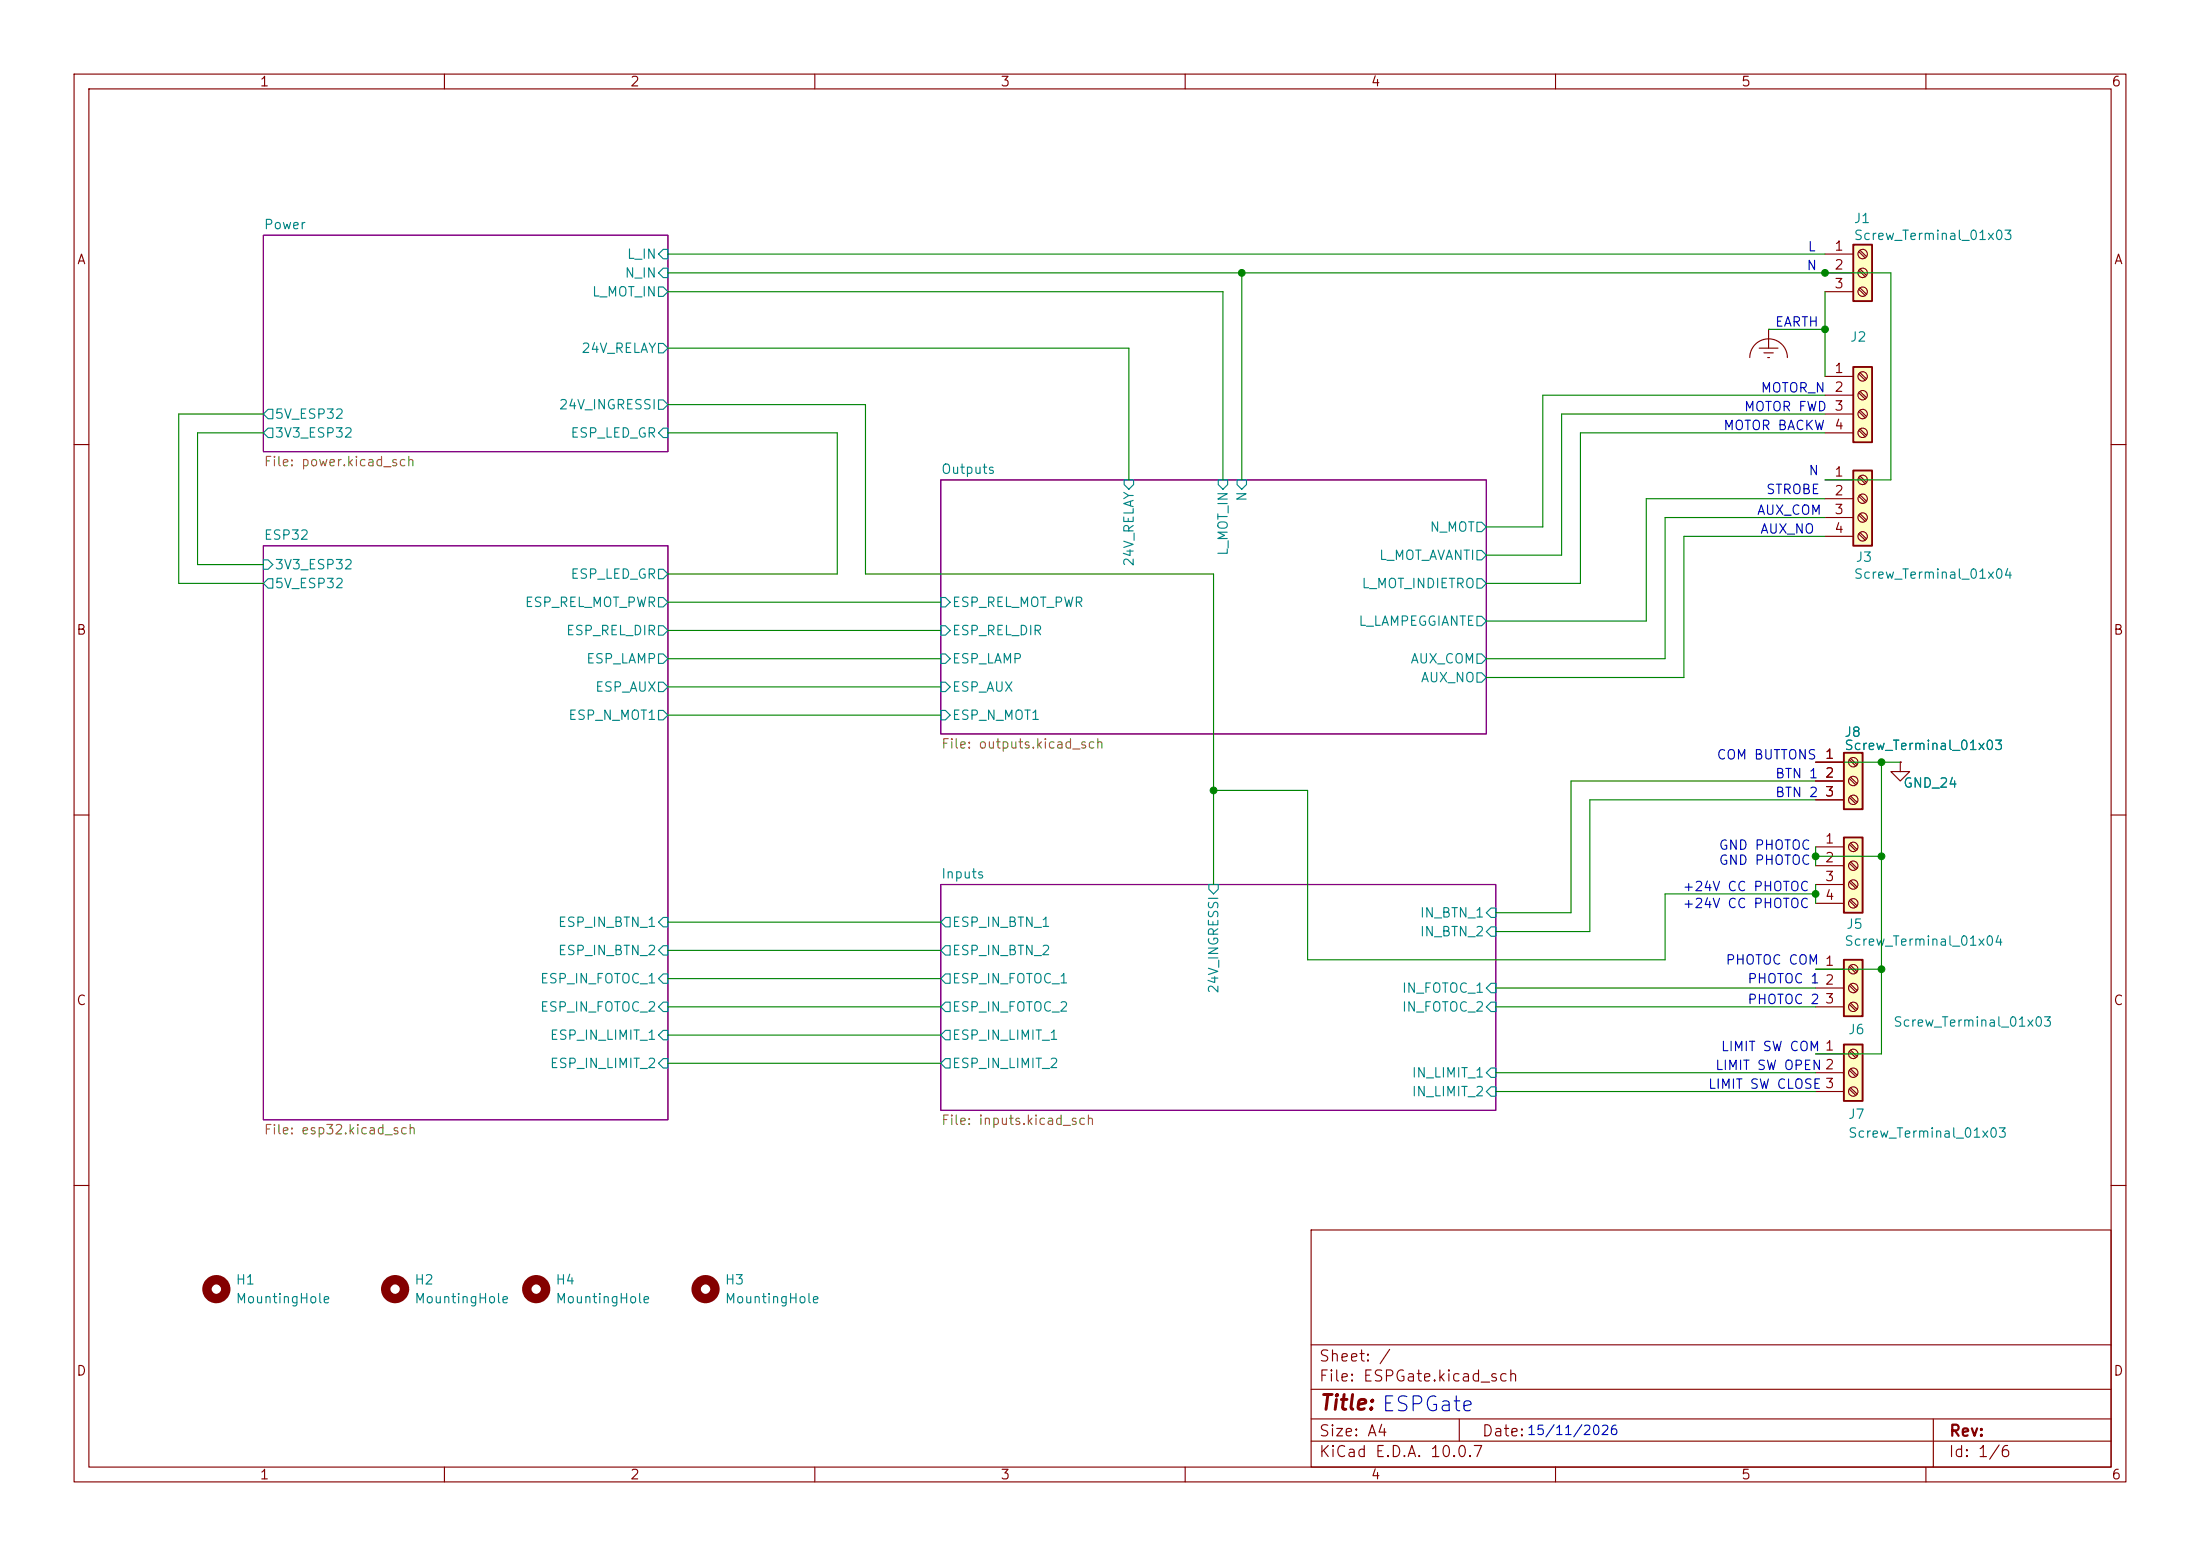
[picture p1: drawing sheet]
(kicad_sch
 (version 20260306)
 (generator "eeschema")
 (generator_version "10.0")
 (paper "A4")
 (lib_symbols
  (symbol "Connector:Screw_Terminal_01x03"
   (pin_names
    (offset 1.016) (hide yes)) (exclude_from_sim no) (in_bom yes) (on_board yes)
   (in_pos_files yes)
   (duplicate_pin_numbers_are_jumpers no)
   (property "Reference" "J" (at 0 5.08 0) (show_name no) (do_not_autoplace no) (effects (font (size 1.27 1.27))))
   (property "Value" "Screw_Terminal_01x03" (at 0 -5.08 0) (show_name no) (do_not_autoplace no) (effects (font (size 1.27 1.27))))
   (property "Footprint" "" (at 0 0 0) (show_name no) (do_not_autoplace no) (hide yes) (effects (font (size 1.27 1.27))))
   (property "Datasheet" "" (at 0 0 0) (show_name no) (do_not_autoplace no) (hide yes) (effects (font (size 1.27 1.27))))
   (property "Description" "Generic screw terminal, single row, 01x03, script generated (kicad-library-utils/schlib/autogen/connector/)" (at 0 0 0) (show_name no) (do_not_autoplace no) (hide yes) (effects (font (size 1.27 1.27))))
   (symbol "Screw_Terminal_01x03_1_1"
    (rectangle (start -1.27 3.81) (end 1.27 -3.81) (stroke (width 0.254) (type default)) (fill (type background)))
    (polyline (pts (xy -0.5334 2.8702) (xy 0.3302 2.032)) (stroke (width 0.1524) (type default)) (fill (type none)))
    (polyline (pts (xy -0.5334 0.3302) (xy 0.3302 -0.508)) (stroke (width 0.1524) (type default)) (fill (type none)))
    (polyline (pts (xy -0.5334 -2.2098) (xy 0.3302 -3.048)) (stroke (width 0.1524) (type default)) (fill (type none)))
    (polyline (pts (xy -0.3556 3.048) (xy 0.508 2.2098)) (stroke (width 0.1524) (type default)) (fill (type none)))
    (polyline (pts (xy -0.3556 0.508) (xy 0.508 -0.3302)) (stroke (width 0.1524) (type default)) (fill (type none)))
    (polyline (pts (xy -0.3556 -2.032) (xy 0.508 -2.8702)) (stroke (width 0.1524) (type default)) (fill (type none)))
    (circle (center 0 2.54) (radius 0.635) (stroke (width 0.1524) (type default)) (fill (type none)))
    (circle (center 0 0) (radius 0.635) (stroke (width 0.1524) (type default)) (fill (type none)))
    (circle (center 0 -2.54) (radius 0.635) (stroke (width 0.1524) (type default)) (fill (type none)))
    (pin passive line (at -5.08 2.54 0) (length 3.81) (name "Pin_1" (effects (font (size 1.27 1.27)))) (number "1" (effects (font (size 1.27 1.27)))))
    (pin passive line (at -5.08 0 0) (length 3.81) (name "Pin_2" (effects (font (size 1.27 1.27)))) (number "2" (effects (font (size 1.27 1.27)))))
    (pin passive line (at -5.08 -2.54 0) (length 3.81) (name "Pin_3" (effects (font (size 1.27 1.27)))) (number "3" (effects (font (size 1.27 1.27))))))
   (embedded_fonts no))
  (symbol "Connector:Screw_Terminal_01x04"
   (pin_names
    (offset 1.016) (hide yes)) (exclude_from_sim no) (in_bom yes) (on_board yes)
   (in_pos_files yes)
   (duplicate_pin_numbers_are_jumpers no)
   (property "Reference" "J" (at 0 5.08 0) (show_name no) (do_not_autoplace no) (effects (font (size 1.27 1.27))))
   (property "Value" "Screw_Terminal_01x04" (at 0 -7.62 0) (show_name no) (do_not_autoplace no) (effects (font (size 1.27 1.27))))
   (property "Footprint" "" (at 0 0 0) (show_name no) (do_not_autoplace no) (hide yes) (effects (font (size 1.27 1.27))))
   (property "Datasheet" "" (at 0 0 0) (show_name no) (do_not_autoplace no) (hide yes) (effects (font (size 1.27 1.27))))
   (property "Description" "Generic screw terminal, single row, 01x04, script generated (kicad-library-utils/schlib/autogen/connector/)" (at 0 0 0) (show_name no) (do_not_autoplace no) (hide yes) (effects (font (size 1.27 1.27))))
   (symbol "Screw_Terminal_01x04_1_1"
    (rectangle (start -1.27 3.81) (end 1.27 -6.35) (stroke (width 0.254) (type default)) (fill (type background)))
    (polyline (pts (xy -0.5334 2.8702) (xy 0.3302 2.032)) (stroke (width 0.1524) (type default)) (fill (type none)))
    (polyline (pts (xy -0.5334 0.3302) (xy 0.3302 -0.508)) (stroke (width 0.1524) (type default)) (fill (type none)))
    (polyline (pts (xy -0.5334 -2.2098) (xy 0.3302 -3.048)) (stroke (width 0.1524) (type default)) (fill (type none)))
    (polyline (pts (xy -0.5334 -4.7498) (xy 0.3302 -5.588)) (stroke (width 0.1524) (type default)) (fill (type none)))
    (polyline (pts (xy -0.3556 3.048) (xy 0.508 2.2098)) (stroke (width 0.1524) (type default)) (fill (type none)))
    (polyline (pts (xy -0.3556 0.508) (xy 0.508 -0.3302)) (stroke (width 0.1524) (type default)) (fill (type none)))
    (polyline (pts (xy -0.3556 -2.032) (xy 0.508 -2.8702)) (stroke (width 0.1524) (type default)) (fill (type none)))
    (polyline (pts (xy -0.3556 -4.572) (xy 0.508 -5.4102)) (stroke (width 0.1524) (type default)) (fill (type none)))
    (circle (center 0 2.54) (radius 0.635) (stroke (width 0.1524) (type default)) (fill (type none)))
    (circle (center 0 0) (radius 0.635) (stroke (width 0.1524) (type default)) (fill (type none)))
    (circle (center 0 -2.54) (radius 0.635) (stroke (width 0.1524) (type default)) (fill (type none)))
    (circle (center 0 -5.08) (radius 0.635) (stroke (width 0.1524) (type default)) (fill (type none)))
    (pin passive line (at -5.08 2.54 0) (length 3.81) (name "Pin_1" (effects (font (size 1.27 1.27)))) (number "1" (effects (font (size 1.27 1.27)))))
    (pin passive line (at -5.08 0 0) (length 3.81) (name "Pin_2" (effects (font (size 1.27 1.27)))) (number "2" (effects (font (size 1.27 1.27)))))
    (pin passive line (at -5.08 -2.54 0) (length 3.81) (name "Pin_3" (effects (font (size 1.27 1.27)))) (number "3" (effects (font (size 1.27 1.27)))))
    (pin passive line (at -5.08 -5.08 0) (length 3.81) (name "Pin_4" (effects (font (size 1.27 1.27)))) (number "4" (effects (font (size 1.27 1.27))))))
   (embedded_fonts no))
  (symbol "Mechanical:MountingHole"
   (pin_names
    (offset 1.016)) (exclude_from_sim no) (in_bom no) (on_board yes)
   (in_pos_files yes)
   (duplicate_pin_numbers_are_jumpers no)
   (property "Reference" "H" (at 0 5.08 0) (show_name no) (do_not_autoplace no) (effects (font (size 1.27 1.27))))
   (property "Value" "MountingHole" (at 0 3.175 0) (show_name no) (do_not_autoplace no) (effects (font (size 1.27 1.27))))
   (property "Footprint" "" (at 0 0 0) (show_name no) (do_not_autoplace no) (hide yes) (effects (font (size 1.27 1.27))))
   (property "Datasheet" "" (at 0 0 0) (show_name no) (do_not_autoplace no) (hide yes) (effects (font (size 1.27 1.27))))
   (property "Description" "Mounting Hole without connection" (at 0 0 0) (show_name no) (do_not_autoplace no) (hide yes) (effects (font (size 1.27 1.27))))
   (symbol "MountingHole_0_1"
    (circle (center 0 0) (radius 1.27) (stroke (width 1.27) (type default)) (fill (type none))))
   (embedded_fonts no))
  (symbol "power:Earth_Clean"
   (power global)
   (pin_numbers (hide yes))
   (pin_names
    (offset 0) (hide yes)) (exclude_from_sim no) (in_bom yes) (on_board yes)
   (in_pos_files yes)
   (duplicate_pin_numbers_are_jumpers no)
   (property "Reference" "#PWR" (at 0 -7.62 0) (show_name no) (do_not_autoplace no) (hide yes) (effects (font (size 1.27 1.27))))
   (property "Value" "Earth_Clean" (at 0 -5.08 0) (show_name no) (do_not_autoplace no) (effects (font (size 1.27 1.27))))
   (property "Footprint" "" (at 0 -1.27 0) (show_name no) (do_not_autoplace no) (hide yes) (effects (font (size 1.27 1.27))))
   (property "Datasheet" "" (at 0 -1.27 0) (show_name no) (do_not_autoplace no) (hide yes) (effects (font (size 1.27 1.27))))
   (property "Description" "Power symbol creates a global label with name \"Earth_Clean\"" (at 0 0 0) (show_name no) (do_not_autoplace no) (hide yes) (effects (font (size 1.27 1.27))))
   (symbol "Earth_Clean_0_1"
    (polyline (pts (xy -0.635 -3.175) (xy 0.635 -3.175)) (stroke (width 0) (type default)) (fill (type none)))
    (polyline (pts (xy -0.127 -3.81) (xy 0.127 -3.81)) (stroke (width 0) (type default)) (fill (type none)))
    (polyline (pts (xy 0 -2.54) (xy 0 0)) (stroke (width 0) (type default)) (fill (type none)))
    (arc (start -2.54 -3.81) (mid 0 -1.281) (end 2.54 -3.81) (stroke (width 0) (type default)) (fill (type none)))
    (polyline (pts (xy 1.27 -2.54) (xy -1.27 -2.54)) (stroke (width 0) (type default)) (fill (type none))))
   (symbol "Earth_Clean_1_1"
    (pin power_in line (at 0 0 270) (length 0) (name "" (effects (font (size 1.27 1.27)))) (number "1" (effects (font (size 1.27 1.27))))))
   (embedded_fonts no))
  (symbol "power:GND"
   (power global)
   (pin_numbers (hide yes))
   (pin_names
    (offset 0) (hide yes)) (exclude_from_sim no) (in_bom yes) (on_board yes)
   (in_pos_files yes)
   (duplicate_pin_numbers_are_jumpers no)
   (property "Reference" "#PWR" (at 0 -6.35 0) (show_name no) (do_not_autoplace no) (hide yes) (effects (font (size 1.27 1.27))))
   (property "Value" "GND" (at 0 -3.81 0) (show_name no) (do_not_autoplace no) (effects (font (size 1.27 1.27))))
   (property "Footprint" "" (at 0 0 0) (show_name no) (do_not_autoplace no) (hide yes) (effects (font (size 1.27 1.27))))
   (property "Datasheet" "" (at 0 0 0) (show_name no) (do_not_autoplace no) (hide yes) (effects (font (size 1.27 1.27))))
   (property "Description" "Power symbol creates a global label with name \"GND\" , ground" (at 0 0 0) (show_name no) (do_not_autoplace no) (hide yes) (effects (font (size 1.27 1.27))))
   (symbol "GND_0_1"
    (polyline (pts (xy 0 0) (xy 0 -1.27) (xy 1.27 -1.27) (xy 0 -2.54) (xy -1.27 -1.27) (xy 0 -1.27)) (stroke (width 0) (type default)) (fill (type none))))
   (symbol "GND_1_1"
    (pin power_in line (at 0 0 270) (length 0) (name "" (effects (font (size 1.27 1.27)))) (number "1" (effects (font (size 1.27 1.27))))))
   (embedded_fonts no)))
 (text "BTN 2"
  (exclude_from_sim no)
  (at 242.57 107.188 0)
  (effects (font (size 1.27 1.27))))
 (text "15/11/2026"
  (exclude_from_sim no)
  (at 212.344 193.294 0)
  (effects (font (size 1.27 1.27))))
 (text "+24V CC PHOTOC"
  (exclude_from_sim no)
  (at 235.712 119.888 0)
  (effects (font (size 1.27 1.27))))
 (text "AUX_NO"
  (exclude_from_sim no)
  (at 241.3 71.628 0)
  (effects (font (size 1.27 1.27))))
 (text "GND PHOTOC"
  (exclude_from_sim no)
  (at 238.252 116.332 0)
  (effects (font (size 1.27 1.27))))
 (text "PHOTOC COM"
  (exclude_from_sim no)
  (at 239.268 129.794 0)
  (effects (font (size 1.27 1.27))))
 (text "+24V CC PHOTOC"
  (exclude_from_sim no)
  (at 235.712 122.174 0)
  (effects (font (size 1.27 1.27))))
 (text "N"
  (exclude_from_sim no)
  (at 244.856 63.754 0)
  (effects (font (size 1.27 1.27))))
 (text "STROBE"
  (exclude_from_sim no)
  (at 242.062 66.294 0)
  (effects (font (size 1.27 1.27))))
 (text "ESPGate"
  (exclude_from_sim no)
  (at 192.786 189.738 0)
  (effects (font (size 2 2))))
 (text "LIMIT SW OPEN"
  (exclude_from_sim no)
  (at 238.76 144.018 0)
  (effects (font (size 1.27 1.27))))
 (text "GND PHOTOC"
  (exclude_from_sim no)
  (at 238.252 114.3 0)
  (effects (font (size 1.27 1.27))))
 (text "LIMIT SW COM"
  (exclude_from_sim no)
  (at 239.014 141.478 0)
  (effects (font (size 1.27 1.27))))
 (text "L"
  (exclude_from_sim no)
  (at 244.602 33.528 0)
  (effects (font (size 1.27 1.27))))
 (text "PHOTOC 2"
  (exclude_from_sim no)
  (at 240.792 135.128 0)
  (effects (font (size 1.27 1.27))))
 (text "MOTOR BACKW"
  (exclude_from_sim no)
  (at 239.522 57.658 0)
  (effects (font (size 1.27 1.27))))
 (text "BTN 1"
  (exclude_from_sim no)
  (at 242.57 104.648 0)
  (effects (font (size 1.27 1.27))))
 (text "MOTOR_N"
  (exclude_from_sim no)
  (at 242.062 52.578 0)
  (effects (font (size 1.27 1.27))))
 (text "N"
  (exclude_from_sim no)
  (at 244.602 36.068 0)
  (effects (font (size 1.27 1.27))))
 (text "PHOTOC 1"
  (exclude_from_sim no)
  (at 240.792 132.334 0)
  (effects (font (size 1.27 1.27))))
 (text "EARTH"
  (exclude_from_sim no)
  (at 242.57 43.688 0)
  (effects (font (size 1.27 1.27))))
 (text "LIMIT SW CLOSE"
  (exclude_from_sim no)
  (at 238.252 146.558 0)
  (effects (font (size 1.27 1.27))))
 (text "MOTOR FWD"
  (exclude_from_sim no)
  (at 241.046 55.118 0)
  (effects (font (size 1.27 1.27))))
 (text "COM BUTTONS"
  (exclude_from_sim no)
  (at 238.506 102.108 0)
  (effects (font (size 1.27 1.27))))
 (text "AUX_COM"
  (exclude_from_sim no)
  (at 241.554 69.088 0)
  (effects (font (size 1.27 1.27))))
 (junction
  (at 245.11 120.65)
  (diameter 0)
  (color 0 0 0 0))
 (junction
  (at 167.64 36.83)
  (diameter 0)
  (color 0 0 0 0))
 (junction
  (at 254 115.57)
  (diameter 0)
  (color 0 0 0 0))
 (junction
  (at 254 130.81)
  (diameter 0)
  (color 0 0 0 0))
 (junction
  (at 246.38 44.45)
  (diameter 0)
  (color 0 0 0 0))
 (junction
  (at 246.38 36.83)
  (diameter 0)
  (color 0 0 0 0))
 (junction
  (at 163.83 106.68)
  (diameter 0)
  (color 0 0 0 0))
 (junction
  (at 254 102.87)
  (diameter 0)
  (color 0 0 0 0))
 (junction
  (at 245.11 115.57)
  (diameter 0)
  (color 0 0 0 0))
 (wire
  (pts (xy 35.56 76.2) (xy 26.67 76.2))
  (stroke (width 0) (type default)))
 (wire
  (pts (xy 245.11 115.57) (xy 254 115.57))
  (stroke (width 0) (type default)))
 (wire
  (pts (xy 245.11 107.95) (xy 214.63 107.95))
  (stroke (width 0) (type default)))
 (wire
  (pts (xy 224.79 129.54) (xy 176.53 129.54))
  (stroke (width 0) (type default)))
 (wire
  (pts (xy 26.67 58.42) (xy 26.67 76.2))
  (stroke (width 0) (type default)))
 (wire
  (pts (xy 163.83 77.47) (xy 163.83 119.38))
  (stroke (width 0) (type default)))
 (wire
  (pts (xy 254 102.87) (xy 254 130.81))
  (stroke (width 0) (type default)))
 (wire
  (pts (xy 90.17 54.61) (xy 116.84 54.61))
  (stroke (width 0) (type default)))
 (wire
  (pts (xy 208.28 53.34) (xy 246.38 53.34))
  (stroke (width 0) (type default)))
 (wire
  (pts (xy 224.79 120.65) (xy 224.79 129.54))
  (stroke (width 0) (type default)))
 (wire
  (pts (xy 245.11 119.38) (xy 245.11 120.65))
  (stroke (width 0) (type default)))
 (wire
  (pts (xy 201.93 123.19) (xy 212.09 123.19))
  (stroke (width 0) (type default)))
 (wire
  (pts (xy 163.83 106.68) (xy 176.53 106.68))
  (stroke (width 0) (type default)))
 (wire
  (pts (xy 24.13 55.88) (xy 24.13 78.74))
  (stroke (width 0) (type default)))
 (wire
  (pts (xy 224.79 88.9) (xy 200.66 88.9))
  (stroke (width 0) (type default)))
 (wire
  (pts (xy 152.4 46.99) (xy 152.4 64.77))
  (stroke (width 0) (type default)))
 (wire
  (pts (xy 227.33 91.44) (xy 200.66 91.44))
  (stroke (width 0) (type default)))
 (wire
  (pts (xy 201.93 144.78) (xy 245.11 144.78))
  (stroke (width 0) (type default)))
 (wire
  (pts (xy 214.63 107.95) (xy 214.63 125.73))
  (stroke (width 0) (type default)))
 (wire
  (pts (xy 201.93 133.35) (xy 245.11 133.35))
  (stroke (width 0) (type default)))
 (wire
  (pts (xy 90.17 39.37) (xy 165.1 39.37))
  (stroke (width 0) (type default)))
 (wire
  (pts (xy 90.17 96.52) (xy 127 96.52))
  (stroke (width 0) (type default)))
 (wire
  (pts (xy 208.28 71.12) (xy 208.28 53.34))
  (stroke (width 0) (type default)))
 (wire
  (pts (xy 245.11 120.65) (xy 224.79 120.65))
  (stroke (width 0) (type default)))
 (wire
  (pts (xy 90.17 85.09) (xy 127 85.09))
  (stroke (width 0) (type default)))
 (wire
  (pts (xy 200.66 74.93) (xy 210.82 74.93))
  (stroke (width 0) (type default)))
 (wire
  (pts (xy 90.17 58.42) (xy 113.03 58.42))
  (stroke (width 0) (type default)))
 (wire
  (pts (xy 90.17 124.46) (xy 127 124.46))
  (stroke (width 0) (type default)))
 (wire
  (pts (xy 176.53 129.54) (xy 176.53 106.68))
  (stroke (width 0) (type default)))
 (wire
  (pts (xy 245.11 130.81) (xy 254 130.81))
  (stroke (width 0) (type default)))
 (wire
  (pts (xy 214.63 125.73) (xy 201.93 125.73))
  (stroke (width 0) (type default)))
 (wire
  (pts (xy 212.09 105.41) (xy 245.11 105.41))
  (stroke (width 0) (type default)))
 (wire
  (pts (xy 35.56 55.88) (xy 24.13 55.88))
  (stroke (width 0) (type default)))
 (wire
  (pts (xy 210.82 55.88) (xy 246.38 55.88))
  (stroke (width 0) (type default)))
 (wire
  (pts (xy 238.76 44.45) (xy 246.38 44.45))
  (stroke (width 0) (type default)))
 (wire
  (pts (xy 246.38 64.77) (xy 255.27 64.77))
  (stroke (width 0) (type default)))
 (wire
  (pts (xy 246.38 58.42) (xy 213.36 58.42))
  (stroke (width 0) (type default)))
 (wire
  (pts (xy 246.38 36.83) (xy 255.27 36.83))
  (stroke (width 0) (type default)))
 (wire
  (pts (xy 116.84 77.47) (xy 163.83 77.47))
  (stroke (width 0) (type default)))
 (wire
  (pts (xy 116.84 54.61) (xy 116.84 77.47))
  (stroke (width 0) (type default)))
 (wire
  (pts (xy 167.64 36.83) (xy 167.64 64.77))
  (stroke (width 0) (type default)))
 (wire
  (pts (xy 24.13 78.74) (xy 35.56 78.74))
  (stroke (width 0) (type default)))
 (wire
  (pts (xy 90.17 92.71) (xy 127 92.71))
  (stroke (width 0) (type default)))
 (wire
  (pts (xy 213.36 58.42) (xy 213.36 78.74))
  (stroke (width 0) (type default)))
 (wire
  (pts (xy 245.11 102.87) (xy 254 102.87))
  (stroke (width 0) (type default)))
 (wire
  (pts (xy 246.38 72.39) (xy 227.33 72.39))
  (stroke (width 0) (type default)))
 (wire
  (pts (xy 245.11 120.65) (xy 245.11 121.92))
  (stroke (width 0) (type default)))
 (wire
  (pts (xy 255.27 64.77) (xy 255.27 36.83))
  (stroke (width 0) (type default)))
 (wire
  (pts (xy 254 102.87) (xy 256.54 102.87))
  (stroke (width 0) (type default)))
 (wire
  (pts (xy 113.03 77.47) (xy 90.17 77.47))
  (stroke (width 0) (type default)))
 (wire
  (pts (xy 246.38 39.37) (xy 246.38 50.8))
  (stroke (width 0) (type default)))
 (wire
  (pts (xy 90.17 135.89) (xy 127 135.89))
  (stroke (width 0) (type default)))
 (wire
  (pts (xy 90.17 81.28) (xy 127 81.28))
  (stroke (width 0) (type default)))
 (wire
  (pts (xy 90.17 34.29) (xy 246.38 34.29))
  (stroke (width 0) (type default)))
 (wire
  (pts (xy 246.38 69.85) (xy 224.79 69.85))
  (stroke (width 0) (type default)))
 (wire
  (pts (xy 222.25 83.82) (xy 222.25 67.31))
  (stroke (width 0) (type default)))
 (wire
  (pts (xy 90.17 143.51) (xy 127 143.51))
  (stroke (width 0) (type default)))
 (wire
  (pts (xy 113.03 58.42) (xy 113.03 77.47))
  (stroke (width 0) (type default)))
 (wire
  (pts (xy 201.93 135.89) (xy 245.11 135.89))
  (stroke (width 0) (type default)))
 (wire
  (pts (xy 90.17 128.27) (xy 127 128.27))
  (stroke (width 0) (type default)))
 (wire
  (pts (xy 200.66 83.82) (xy 222.25 83.82))
  (stroke (width 0) (type default)))
 (wire
  (pts (xy 245.11 142.24) (xy 254 142.24))
  (stroke (width 0) (type default)))
 (wire
  (pts (xy 90.17 132.08) (xy 127 132.08))
  (stroke (width 0) (type default)))
 (wire
  (pts (xy 90.17 88.9) (xy 127 88.9))
  (stroke (width 0) (type default)))
 (wire
  (pts (xy 165.1 39.37) (xy 165.1 64.77))
  (stroke (width 0) (type default)))
 (wire
  (pts (xy 213.36 78.74) (xy 200.66 78.74))
  (stroke (width 0) (type default)))
 (wire
  (pts (xy 90.17 46.99) (xy 152.4 46.99))
  (stroke (width 0) (type default)))
 (wire
  (pts (xy 201.93 147.32) (xy 245.11 147.32))
  (stroke (width 0) (type default)))
 (wire
  (pts (xy 224.79 69.85) (xy 224.79 88.9))
  (stroke (width 0) (type default)))
 (wire
  (pts (xy 254 130.81) (xy 254 142.24))
  (stroke (width 0) (type default)))
 (wire
  (pts (xy 200.66 71.12) (xy 208.28 71.12))
  (stroke (width 0) (type default)))
 (wire
  (pts (xy 90.17 139.7) (xy 127 139.7))
  (stroke (width 0) (type default)))
 (wire
  (pts (xy 90.17 36.83) (xy 246.38 36.83))
  (stroke (width 0) (type default)))
 (wire
  (pts (xy 35.56 58.42) (xy 26.67 58.42))
  (stroke (width 0) (type default)))
 (wire
  (pts (xy 245.11 114.3) (xy 245.11 116.84))
  (stroke (width 0) (type default)))
 (wire
  (pts (xy 227.33 72.39) (xy 227.33 91.44))
  (stroke (width 0) (type default)))
 (wire
  (pts (xy 210.82 74.93) (xy 210.82 55.88))
  (stroke (width 0) (type default)))
 (wire
  (pts (xy 212.09 123.19) (xy 212.09 105.41))
  (stroke (width 0) (type default)))
 (wire
  (pts (xy 222.25 67.31) (xy 246.38 67.31))
  (stroke (width 0) (type default)))
 (symbol
  (lib_id "Mechanical:MountingHole")
  (at 53.34 173.99 0)
  (unit 1)
  (body_style 1)
  (exclude_from_sim no)
  (in_bom no)
  (on_board yes)
  (in_pos_files yes)
  (dnp no)
  (fields_autoplaced yes)
  (property "Reference" "H2" (at 55.88 172.7199 0) (show_name no) (do_not_autoplace no) (effects (font (size 1.27 1.27)) (justify left)))
  (property "Value" "MountingHole" (at 55.88 175.2599 0) (show_name no) (do_not_autoplace no) (effects (font (size 1.27 1.27)) (justify left)))
  (property "Footprint" "MountingHole:MountingHole_4.3mm_M4_DIN965" (at 53.34 173.99 0) (hide yes) (show_name no) (do_not_autoplace no) (effects (font (size 1.27 1.27))))
  (property "Datasheet" "" (at 53.34 173.99 0) (hide yes) (show_name no) (do_not_autoplace no) (effects (font (size 1.27 1.27))))
  (property "Description" "Mounting Hole without connection" (at 53.34 173.99 0) (hide yes) (show_name no) (do_not_autoplace no) (effects (font (size 1.27 1.27)))))
 (symbol
  (lib_id "Mechanical:MountingHole")
  (at 95.25 173.99 0)
  (unit 1)
  (body_style 1)
  (exclude_from_sim no)
  (in_bom no)
  (on_board yes)
  (in_pos_files yes)
  (dnp no)
  (fields_autoplaced yes)
  (property "Reference" "H3" (at 97.79 172.7199 0) (show_name no) (do_not_autoplace no) (effects (font (size 1.27 1.27)) (justify left)))
  (property "Value" "MountingHole" (at 97.79 175.2599 0) (show_name no) (do_not_autoplace no) (effects (font (size 1.27 1.27)) (justify left)))
  (property "Footprint" "MountingHole:MountingHole_4.3mm_M4_DIN965" (at 95.25 173.99 0) (hide yes) (show_name no) (do_not_autoplace no) (effects (font (size 1.27 1.27))))
  (property "Datasheet" "" (at 95.25 173.99 0) (hide yes) (show_name no) (do_not_autoplace no) (effects (font (size 1.27 1.27))))
  (property "Description" "Mounting Hole without connection" (at 95.25 173.99 0) (hide yes) (show_name no) (do_not_autoplace no) (effects (font (size 1.27 1.27)))))
 (symbol
  (lib_id "Connector:Screw_Terminal_01x03")
  (at 250.19 144.78 0)
  (unit 1)
  (body_style 1)
  (exclude_from_sim no)
  (in_bom no)
  (on_board yes)
  (in_pos_files yes)
  (dnp no)
  (property "Reference" "J7" (at 249.428 150.368 0) (show_name no) (do_not_autoplace no) (effects (font (size 1.27 1.27)) (justify left)))
  (property "Value" "Screw_Terminal_01x03" (at 249.428 152.908 0) (show_name no) (do_not_autoplace no) (effects (font (size 1.27 1.27)) (justify left)))
  (property "Footprint" "easyeda2kicad:CONN-TH_3P-P5.00_WJ500V-5.08-3P" (at 250.19 144.78 0) (hide yes) (show_name no) (do_not_autoplace no) (effects (font (size 1.27 1.27))))
  (property "Datasheet" "" (at 250.19 144.78 0) (hide yes) (show_name no) (do_not_autoplace no) (effects (font (size 1.27 1.27))))
  (property "Description" "Generic screw terminal, single row, 01x03, script generated (kicad-library-utils/schlib/autogen/connector/)" (at 250.19 144.78 0) (hide yes) (show_name no) (do_not_autoplace no) (effects (font (size 1.27 1.27))))
  (pin "2")
  (pin "1")
  (pin "3"))
 (symbol
  (lib_id "Connector:Screw_Terminal_01x04")
  (at 251.46 53.34 0)
  (unit 1)
  (body_style 1)
  (exclude_from_sim no)
  (in_bom no)
  (on_board yes)
  (in_pos_files yes)
  (dnp no)
  (property "Reference" "J2" (at 249.682 45.466 0) (show_name no) (do_not_autoplace no) (effects (font (size 1.27 1.27)) (justify left)))
  (property "Value" "Screw_Terminal_01x04" (at 249.682 48.006 0) (hide yes) (show_name no) (do_not_autoplace no) (effects (font (size 1.27 1.27)) (justify left)))
  (property "Footprint" "easyeda2kicad:CONN-TH_4P-P5.08_DIBO_DB128V-5.08" (at 251.46 53.34 0) (hide yes) (show_name no) (do_not_autoplace no) (effects (font (size 1.27 1.27))))
  (property "Datasheet" "" (at 251.46 53.34 0) (hide yes) (show_name no) (do_not_autoplace no) (effects (font (size 1.27 1.27))))
  (property "Description" "Generic screw terminal, single row, 01x04, script generated (kicad-library-utils/schlib/autogen/connector/)" (at 251.46 53.34 0) (hide yes) (show_name no) (do_not_autoplace no) (effects (font (size 1.27 1.27))))
  (pin "4")
  (pin "1")
  (pin "2")
  (pin "3"))
 (symbol
  (lib_id "Connector:Screw_Terminal_01x03")
  (at 250.19 133.35 0)
  (unit 1)
  (body_style 1)
  (exclude_from_sim no)
  (in_bom no)
  (on_board yes)
  (in_pos_files yes)
  (dnp no)
  (property "Reference" "J6" (at 249.428 138.938 0) (show_name no) (do_not_autoplace no) (effects (font (size 1.27 1.27)) (justify left)))
  (property "Value" "Screw_Terminal_01x03" (at 255.524 137.922 0) (show_name no) (do_not_autoplace no) (effects (font (size 1.27 1.27)) (justify left)))
  (property "Footprint" "easyeda2kicad:CONN-TH_3P-P5.00_WJ500V-5.08-3P" (at 250.19 133.35 0) (hide yes) (show_name no) (do_not_autoplace no) (effects (font (size 1.27 1.27))))
  (property "Datasheet" "" (at 250.19 133.35 0) (hide yes) (show_name no) (do_not_autoplace no) (effects (font (size 1.27 1.27))))
  (property "Description" "Generic screw terminal, single row, 01x03, script generated (kicad-library-utils/schlib/autogen/connector/)" (at 250.19 133.35 0) (hide yes) (show_name no) (do_not_autoplace no) (effects (font (size 1.27 1.27))))
  (pin "2")
  (pin "1")
  (pin "3"))
 (symbol
  (lib_id "Connector:Screw_Terminal_01x03")
  (at 251.46 36.83 0)
  (unit 1)
  (body_style 1)
  (exclude_from_sim no)
  (in_bom no)
  (on_board yes)
  (in_pos_files yes)
  (dnp no)
  (property "Reference" "J1" (at 250.19 29.464 0) (show_name no) (do_not_autoplace no) (effects (font (size 1.27 1.27)) (justify left)))
  (property "Value" "Screw_Terminal_01x03" (at 250.19 31.75 0) (show_name no) (do_not_autoplace no) (effects (font (size 1.27 1.27)) (justify left)))
  (property "Footprint" "easyeda2kicad:CONN-TH_3P-P5.00_WJ500V-5.08-3P" (at 251.46 36.83 0) (hide yes) (show_name no) (do_not_autoplace no) (effects (font (size 1.27 1.27))))
  (property "Datasheet" "" (at 251.46 36.83 0) (hide yes) (show_name no) (do_not_autoplace no) (effects (font (size 1.27 1.27))))
  (property "Description" "Generic screw terminal, single row, 01x03, script generated (kicad-library-utils/schlib/autogen/connector/)" (at 251.46 36.83 0) (hide yes) (show_name no) (do_not_autoplace no) (effects (font (size 1.27 1.27))))
  (pin "2")
  (pin "1")
  (pin "3"))
 (symbol
  (lib_id "power:GND")
  (at 256.54 102.87 0)
  (mirror y)
  (unit 1)
  (body_style 1)
  (exclude_from_sim no)
  (in_bom yes)
  (on_board yes)
  (in_pos_files yes)
  (dnp no)
  (property "Reference" "#PWR066" (at 256.54 109.22 0) (hide yes) (show_name no) (do_not_autoplace no) (effects (font (size 1.27 1.27))))
  (property "Value" "GND_24" (at 260.604 105.664 0) (show_name no) (do_not_autoplace no) (effects (font (size 1.27 1.27))))
  (property "Footprint" "" (at 256.54 102.87 0) (hide yes) (show_name no) (do_not_autoplace no) (effects (font (size 1.27 1.27))))
  (property "Datasheet" "" (at 256.54 102.87 0) (hide yes) (show_name no) (do_not_autoplace no) (effects (font (size 1.27 1.27))))
  (property "Description" "Power symbol creates a global label with name \"GND\" , ground" (at 256.54 102.87 0) (hide yes) (show_name no) (do_not_autoplace no) (effects (font (size 1.27 1.27))))
  (pin "1"))
 (symbol
  (lib_id "power:Earth_Clean")
  (at 238.76 44.45 0)
  (unit 1)
  (body_style 1)
  (exclude_from_sim no)
  (in_bom yes)
  (on_board yes)
  (in_pos_files yes)
  (dnp no)
  (property "Reference" "#PWR065" (at 238.76 52.07 0) (hide yes) (show_name no) (do_not_autoplace no) (effects (font (size 1.27 1.27))))
  (property "Value" "Earth_Clean" (at 241.554 49.276 0) (hide yes) (show_name no) (do_not_autoplace no) (effects (font (size 1.27 1.27))))
  (property "Footprint" "" (at 238.76 45.72 0) (hide yes) (show_name no) (do_not_autoplace no) (effects (font (size 1.27 1.27))))
  (property "Datasheet" "" (at 238.76 45.72 0) (hide yes) (show_name no) (do_not_autoplace no) (effects (font (size 1.27 1.27))))
  (property "Description" "Power symbol creates a global label with name \"Earth_Clean\"" (at 238.76 44.45 0) (hide yes) (show_name no) (do_not_autoplace no) (effects (font (size 1.27 1.27))))
  (pin "1"))
 (symbol
  (lib_id "Mechanical:MountingHole")
  (at 72.39 173.99 0)
  (unit 1)
  (body_style 1)
  (exclude_from_sim no)
  (in_bom no)
  (on_board yes)
  (in_pos_files yes)
  (dnp no)
  (fields_autoplaced yes)
  (property "Reference" "H4" (at 74.93 172.7199 0) (show_name no) (do_not_autoplace no) (effects (font (size 1.27 1.27)) (justify left)))
  (property "Value" "MountingHole" (at 74.93 175.2599 0) (show_name no) (do_not_autoplace no) (effects (font (size 1.27 1.27)) (justify left)))
  (property "Footprint" "MountingHole:MountingHole_4.3mm_M4_DIN965" (at 72.39 173.99 0) (hide yes) (show_name no) (do_not_autoplace no) (effects (font (size 1.27 1.27))))
  (property "Datasheet" "" (at 72.39 173.99 0) (hide yes) (show_name no) (do_not_autoplace no) (effects (font (size 1.27 1.27))))
  (property "Description" "Mounting Hole without connection" (at 72.39 173.99 0) (hide yes) (show_name no) (do_not_autoplace no) (effects (font (size 1.27 1.27)))))
 (symbol
  (lib_id "Connector:Screw_Terminal_01x04")
  (at 250.19 116.84 0)
  (unit 1)
  (body_style 1)
  (exclude_from_sim no)
  (in_bom no)
  (on_board yes)
  (in_pos_files yes)
  (dnp no)
  (property "Reference" "J5" (at 249.174 124.714 0) (show_name no) (do_not_autoplace no) (effects (font (size 1.27 1.27)) (justify left)))
  (property "Value" "Screw_Terminal_01x04" (at 248.92 127 0) (show_name no) (do_not_autoplace no) (effects (font (size 1.27 1.27)) (justify left)))
  (property "Footprint" "easyeda2kicad:CONN-TH_4P-P5.08_DIBO_DB128V-5.08" (at 250.19 116.84 0) (hide yes) (show_name no) (do_not_autoplace no) (effects (font (size 1.27 1.27))))
  (property "Datasheet" "" (at 250.19 116.84 0) (hide yes) (show_name no) (do_not_autoplace no) (effects (font (size 1.27 1.27))))
  (property "Description" "Generic screw terminal, single row, 01x04, script generated (kicad-library-utils/schlib/autogen/connector/)" (at 250.19 116.84 0) (hide yes) (show_name no) (do_not_autoplace no) (effects (font (size 1.27 1.27))))
  (pin "4")
  (pin "1")
  (pin "2")
  (pin "3"))
 (symbol
  (lib_id "Connector:Screw_Terminal_01x04")
  (at 251.46 67.31 0)
  (unit 1)
  (body_style 1)
  (exclude_from_sim no)
  (in_bom no)
  (on_board yes)
  (in_pos_files yes)
  (dnp no)
  (property "Reference" "J3" (at 250.444 75.184 0) (show_name no) (do_not_autoplace no) (effects (font (size 1.27 1.27)) (justify left)))
  (property "Value" "Screw_Terminal_01x04" (at 250.19 77.47 0) (show_name no) (do_not_autoplace no) (effects (font (size 1.27 1.27)) (justify left)))
  (property "Footprint" "easyeda2kicad:CONN-TH_4P-P5.08_DIBO_DB128V-5.08" (at 251.46 67.31 0) (hide yes) (show_name no) (do_not_autoplace no) (effects (font (size 1.27 1.27))))
  (property "Datasheet" "" (at 251.46 67.31 0) (hide yes) (show_name no) (do_not_autoplace no) (effects (font (size 1.27 1.27))))
  (property "Description" "Generic screw terminal, single row, 01x04, script generated (kicad-library-utils/schlib/autogen/connector/)" (at 251.46 67.31 0) (hide yes) (show_name no) (do_not_autoplace no) (effects (font (size 1.27 1.27))))
  (pin "4")
  (pin "1")
  (pin "2")
  (pin "3"))
 (symbol
  (lib_id "Connector:Screw_Terminal_01x03")
  (at 250.19 105.41 0)
  (unit 1)
  (body_style 1)
  (exclude_from_sim no)
  (in_bom no)
  (on_board yes)
  (in_pos_files yes)
  (dnp no)
  (property "Reference" "J8" (at 248.92 98.806 0) (show_name no) (do_not_autoplace no) (effects (font (size 1.27 1.27)) (justify left)))
  (property "Value" "Screw_Terminal_01x03" (at 248.92 100.584 0) (show_name no) (do_not_autoplace no) (effects (font (size 1.27 1.27)) (justify left)))
  (property "Footprint" "easyeda2kicad:CONN-TH_3P-P5.00_WJ500V-5.08-3P" (at 250.19 105.41 0) (hide yes) (show_name no) (do_not_autoplace no) (effects (font (size 1.27 1.27))))
  (property "Datasheet" "" (at 250.19 105.41 0) (hide yes) (show_name no) (do_not_autoplace no) (effects (font (size 1.27 1.27))))
  (property "Description" "Generic screw terminal, single row, 01x03, script generated (kicad-library-utils/schlib/autogen/connector/)" (at 250.19 105.41 0) (hide yes) (show_name no) (do_not_autoplace no) (effects (font (size 1.27 1.27))))
  (pin "2")
  (pin "1")
  (pin "3"))
 (symbol
  (lib_id "Mechanical:MountingHole")
  (at 29.21 173.99 0)
  (unit 1)
  (body_style 1)
  (exclude_from_sim no)
  (in_bom no)
  (on_board yes)
  (in_pos_files yes)
  (dnp no)
  (fields_autoplaced yes)
  (property "Reference" "H1" (at 31.75 172.7199 0) (show_name no) (do_not_autoplace no) (effects (font (size 1.27 1.27)) (justify left)))
  (property "Value" "MountingHole" (at 31.75 175.2599 0) (show_name no) (do_not_autoplace no) (effects (font (size 1.27 1.27)) (justify left)))
  (property "Footprint" "MountingHole:MountingHole_4.3mm_M4_DIN965" (at 29.21 173.99 0) (hide yes) (show_name no) (do_not_autoplace no) (effects (font (size 1.27 1.27))))
  (property "Datasheet" "" (at 29.21 173.99 0) (hide yes) (show_name no) (do_not_autoplace no) (effects (font (size 1.27 1.27))))
  (property "Description" "Mounting Hole without connection" (at 29.21 173.99 0) (hide yes) (show_name no) (do_not_autoplace no) (effects (font (size 1.27 1.27)))))
 (sheet
  (at 127 64.77)
  (size 73.66 34.29)
  (exclude_from_sim no)
  (in_bom yes)
  (on_board yes)
  (dnp no)
  (fields_autoplaced yes)
  (stroke (width 0.1524) (type solid))
  (fill (color 0 0 0 0))
  (property "Sheetname" "Outputs" (at 127 64.0584 0) (show_name no) (do_not_autoplace no) (effects (font (size 1.27 1.27)) (justify left bottom)))
  (property "Sheetfile" "outputs.kicad_sch" (at 127 99.6446 0) (show_name no) (do_not_autoplace no) (effects (font (size 1.27 1.27)) (justify left top)))
  (pin "24V_RELAY" input (at 152.4 64.77 90) (effects (font (size 1.27 1.27)) (justify right)))
  (pin "ESP_AUX" input (at 127 92.71 180) (effects (font (size 1.27 1.27)) (justify left)))
  (pin "ESP_REL_DIR" input (at 127 85.09 180) (effects (font (size 1.27 1.27)) (justify left)))
  (pin "ESP_REL_MOT_PWR" input (at 127 81.28 180) (effects (font (size 1.27 1.27)) (justify left)))
  (pin "ESP_LAMP" input (at 127 88.9 180) (effects (font (size 1.27 1.27)) (justify left)))
  (pin "L_MOT_IN" input (at 165.1 64.77 90) (effects (font (size 1.27 1.27)) (justify right)))
  (pin "L_LAMPEGGIANTE" output (at 200.66 83.82 0) (effects (font (size 1.27 1.27)) (justify right)))
  (pin "L_MOT_AVANTI" output (at 200.66 74.93 0) (effects (font (size 1.27 1.27)) (justify right)))
  (pin "L_MOT_INDIETRO" output (at 200.66 78.74 0) (effects (font (size 1.27 1.27)) (justify right)))
  (pin "N_MOT" output (at 200.66 71.12 0) (effects (font (size 1.27 1.27)) (justify right)))
  (pin "N" input (at 167.64 64.77 90) (effects (font (size 1.27 1.27)) (justify right)))
  (pin "AUX_COM" output (at 200.66 88.9 0) (effects (font (size 1.27 1.27)) (justify right)))
  (pin "AUX_NO" output (at 200.66 91.44 0) (effects (font (size 1.27 1.27)) (justify right)))
  (pin "ESP_N_MOT1" input (at 127 96.52 180) (effects (font (size 1.27 1.27)) (justify left))))
 (sheet
  (at 35.56 73.66)
  (size 54.61 77.47)
  (exclude_from_sim no)
  (in_bom yes)
  (on_board yes)
  (dnp no)
  (fields_autoplaced yes)
  (stroke (width 0.1524) (type solid))
  (fill (color 0 0 0 0))
  (property "Sheetname" "ESP32" (at 35.56 72.9484 0) (show_name no) (do_not_autoplace no) (effects (font (size 1.27 1.27)) (justify left bottom)))
  (property "Sheetfile" "esp32.kicad_sch" (at 35.56 151.7146 0) (show_name no) (do_not_autoplace no) (effects (font (size 1.27 1.27)) (justify left top)))
  (pin "3V3_ESP32" input (at 35.56 76.2 180) (effects (font (size 1.27 1.27)) (justify left)))
  (pin "ESP_IN_BTN_1" input (at 90.17 124.46 0) (effects (font (size 1.27 1.27)) (justify right)))
  (pin "ESP_IN_BTN_2" input (at 90.17 128.27 0) (effects (font (size 1.27 1.27)) (justify right)))
  (pin "ESP_IN_FOTOC_1" input (at 90.17 132.08 0) (effects (font (size 1.27 1.27)) (justify right)))
  (pin "ESP_IN_FOTOC_2" input (at 90.17 135.89 0) (effects (font (size 1.27 1.27)) (justify right)))
  (pin "ESP_IN_LIMIT_1" input (at 90.17 139.7 0) (effects (font (size 1.27 1.27)) (justify right)))
  (pin "ESP_IN_LIMIT_2" input (at 90.17 143.51 0) (effects (font (size 1.27 1.27)) (justify right)))
  (pin "ESP_AUX" output (at 90.17 92.71 0) (effects (font (size 1.27 1.27)) (justify right)))
  (pin "ESP_LAMP" output (at 90.17 88.9 0) (effects (font (size 1.27 1.27)) (justify right)))
  (pin "ESP_LED_GR" output (at 90.17 77.47 0) (effects (font (size 1.27 1.27)) (justify right)))
  (pin "ESP_REL_DIR" output (at 90.17 85.09 0) (effects (font (size 1.27 1.27)) (justify right)))
  (pin "ESP_REL_MOT_PWR" output (at 90.17 81.28 0) (effects (font (size 1.27 1.27)) (justify right)))
  (pin "ESP_N_MOT1" output (at 90.17 96.52 0) (effects (font (size 1.27 1.27)) (justify right)))
  (pin "5V_ESP32" output (at 35.56 78.74 180) (effects (font (size 1.27 1.27)) (justify left))))
 (sheet
  (at 127 119.38)
  (size 74.93 30.48)
  (exclude_from_sim no)
  (in_bom yes)
  (on_board yes)
  (dnp no)
  (fields_autoplaced yes)
  (stroke (width 0.1524) (type solid))
  (fill (color 0 0 0 0))
  (property "Sheetname" "Inputs" (at 127 118.6684 0) (show_name no) (do_not_autoplace no) (effects (font (size 1.27 1.27)) (justify left bottom)))
  (property "Sheetfile" "inputs.kicad_sch" (at 127 150.4446 0) (show_name no) (do_not_autoplace no) (effects (font (size 1.27 1.27)) (justify left top)))
  (pin "24V_INGRESSI" input (at 163.83 119.38 90) (effects (font (size 1.27 1.27)) (justify right)))
  (pin "ESP_IN_BTN_1" output (at 127 124.46 180) (effects (font (size 1.27 1.27)) (justify left)))
  (pin "ESP_IN_BTN_2" output (at 127 128.27 180) (effects (font (size 1.27 1.27)) (justify left)))
  (pin "ESP_IN_FOTOC_1" output (at 127 132.08 180) (effects (font (size 1.27 1.27)) (justify left)))
  (pin "ESP_IN_FOTOC_2" output (at 127 135.89 180) (effects (font (size 1.27 1.27)) (justify left)))
  (pin "ESP_IN_LIMIT_1" output (at 127 139.7 180) (effects (font (size 1.27 1.27)) (justify left)))
  (pin "ESP_IN_LIMIT_2" output (at 127 143.51 180) (effects (font (size 1.27 1.27)) (justify left)))
  (pin "IN_BTN_1" input (at 201.93 123.19 0) (effects (font (size 1.27 1.27)) (justify right)))
  (pin "IN_BTN_2" input (at 201.93 125.73 0) (effects (font (size 1.27 1.27)) (justify right)))
  (pin "IN_FOTOC_1" input (at 201.93 133.35 0) (effects (font (size 1.27 1.27)) (justify right)))
  (pin "IN_FOTOC_2" input (at 201.93 135.89 0) (effects (font (size 1.27 1.27)) (justify right)))
  (pin "IN_LIMIT_1" input (at 201.93 144.78 0) (effects (font (size 1.27 1.27)) (justify right)))
  (pin "IN_LIMIT_2" input (at 201.93 147.32 0) (effects (font (size 1.27 1.27)) (justify right))))
 (sheet
  (at 35.56 31.75)
  (size 54.61 29.21)
  (exclude_from_sim no)
  (in_bom yes)
  (on_board yes)
  (dnp no)
  (fields_autoplaced yes)
  (stroke (width 0.1524) (type solid))
  (fill (color 0 0 0 0))
  (property "Sheetname" "Power" (at 35.56 31.0384 0) (show_name no) (do_not_autoplace no) (effects (font (size 1.27 1.27)) (justify left bottom)))
  (property "Sheetfile" "power.kicad_sch" (at 35.56 61.5446 0) (show_name no) (do_not_autoplace no) (effects (font (size 1.27 1.27)) (justify left top)))
  (pin "L_IN" input (at 90.17 34.29 0) (effects (font (size 1.27 1.27)) (justify right)))
  (pin "N_IN" input (at 90.17 36.83 0) (effects (font (size 1.27 1.27)) (justify right)))
  (pin "24V_INGRESSI" output (at 90.17 54.61 0) (effects (font (size 1.27 1.27)) (justify right)))
  (pin "24V_RELAY" output (at 90.17 46.99 0) (effects (font (size 1.27 1.27)) (justify right)))
  (pin "L_MOT_IN" output (at 90.17 39.37 0) (effects (font (size 1.27 1.27)) (justify right)))
  (pin "ESP_LED_GR" input (at 90.17 58.42 0) (effects (font (size 1.27 1.27)) (justify right)))
  (pin "3V3_ESP32" output (at 35.56 58.42 180) (effects (font (size 1.27 1.27)) (justify left)))
  (pin "5V_ESP32" output (at 35.56 55.88 180) (effects (font (size 1.27 1.27)) (justify left))))
 (sheet
  (at 105.41 -22.86)
  (size 26.67 3.81)
  (exclude_from_sim no)
  (in_bom no)
  (on_board no)
  (dnp no)
  (fields_autoplaced yes)
  (stroke (width 0.1524) (type solid))
  (fill (color 0 0 0 0))
  (property "Sheetname" "Schemi Esempio" (at 105.41 -23.5716 0) (show_name no) (do_not_autoplace no) (effects (font (size 1.27 1.27)) (justify left bottom)))
  (property "Sheetfile" "schemi-esempio.kicad_sch" (at 105.41 -18.4654 0) (show_name no) (do_not_autoplace no) (effects (font (size 1.27 1.27)) (justify left top)))
  (property "Field2" "" (at 105.41 -22.86 0) (hide yes) (show_name no) (do_not_autoplace no) (effects (font (size 1.27 1.27)))))
 (sheet_instances
  (path ""
   (page "1")))
 (embedded_fonts no))
